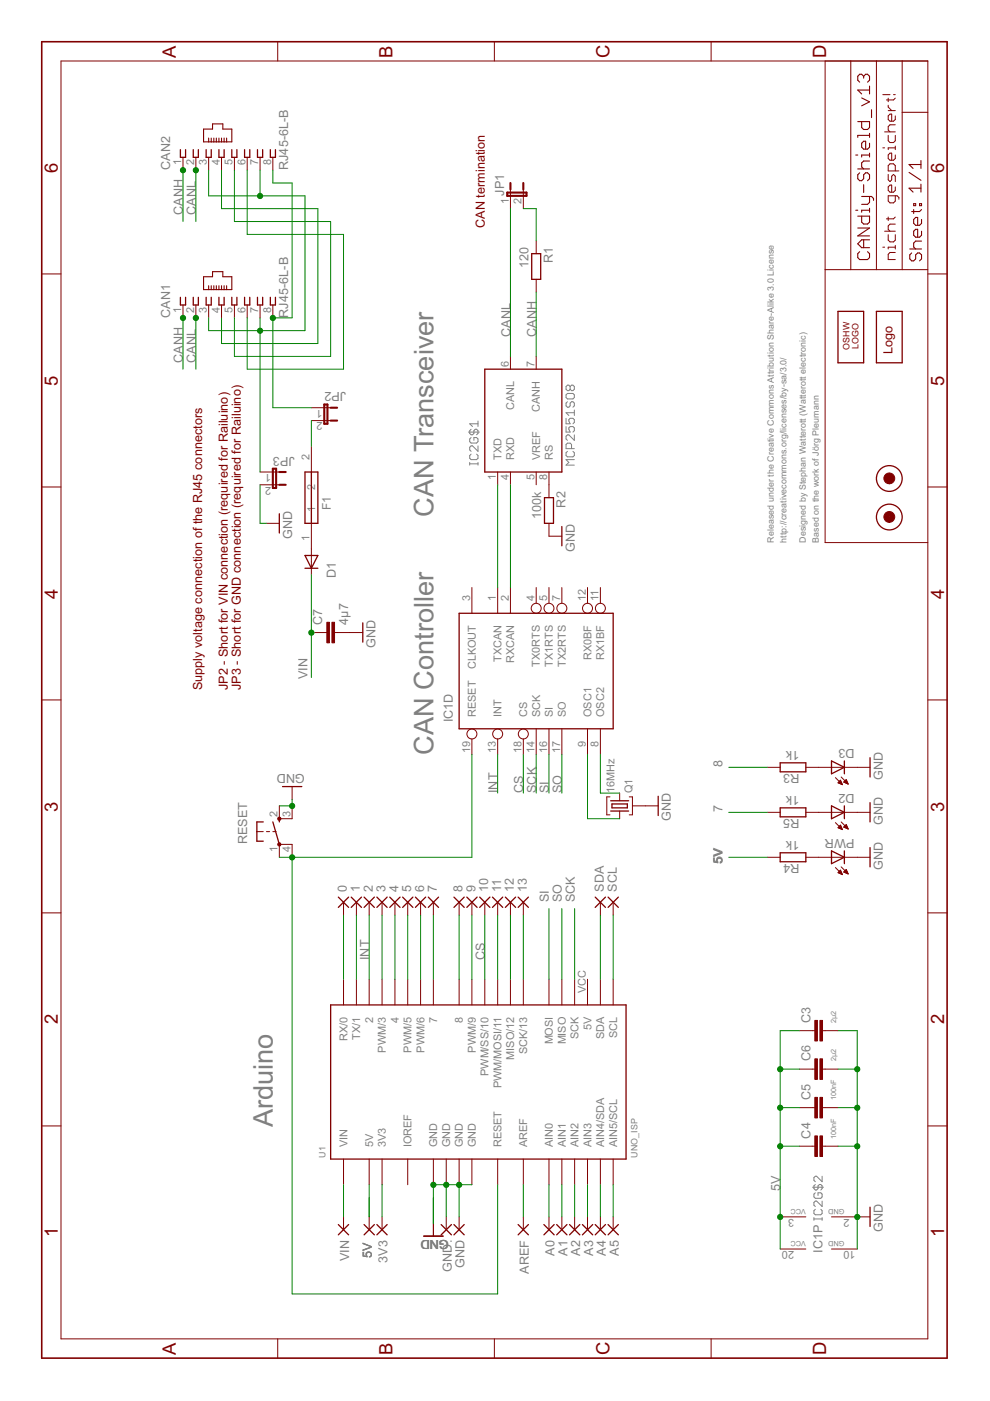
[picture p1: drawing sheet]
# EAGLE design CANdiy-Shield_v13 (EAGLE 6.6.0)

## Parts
0  1,6/0,8  [1,6/0,8]
1  1,6/0,8  [1,6/0,8]
2  1,6/0,8  [1,6/0,8]
3  1,6/0,8  [1,6/0,8]
3V3  1,6/0,8  [1,6/0,8]
4  1,6/0,8  [1,6/0,8]
5  1,6/0,8  [1,6/0,8]
5V  1,6/0,8  [1,6/0,8]
6  1,6/0,8  [1,6/0,8]
7  1,6/0,8  [1,6/0,8]
8  1,6/0,8  [1,6/0,8]
9  1,6/0,8  [1,6/0,8]
10  1,6/0,8  [1,6/0,8]
11  1,6/0,8  [1,6/0,8]
12  1,6/0,8  [1,6/0,8]
13  1,6/0,8  [1,6/0,8]
A0  1,6/0,8  [1,6/0,8]
A1  1,6/0,8  [1,6/0,8]
A2  1,6/0,8  [1,6/0,8]
A3  1,6/0,8  [1,6/0,8]
A4  1,6/0,8  [1,6/0,8]
A5  1,6/0,8  [1,6/0,8]
AREF  1,6/0,8  [1,6/0,8]
C3  2µ2  C-EUC0603  [C0603]
C4  100nF  C-EUC0603  [C0603]
C5  100nF  C-EUC0603  [C0603]
C6  2µ2  C-EUC0603  [C0603]
C7  4µ7  C-EUC1206  [C1206]
CAN1  RJ45-6L-B  [RJ45-NO-SHIELD]
CAN2  RJ45-6L-B  [RJ45-NO-SHIELD]
D1  CGRM4001-G  [SOD-123_MINI-SMA]
D2  LEDCHIPLED_0603  [CHIPLED_0603]
D3  LEDCHIPLED_0603  [CHIPLED_0603]
F1  F1  FUSE1812  [L1812]
GND  1,6/0,8  [1,6/0,8]
GND.  1,6/0,8  [1,6/0,8]
IC1  MCP2515ST  [TSSOP20]
IC2  MCP2551SO8  [SO08]
JP1  JP1E  [JP1]
JP2  JP1E  [JP1]
JP3  JP1E  [JP1]
LOGO2  OSHW_LOGO_6MILX0100-NT  [OSHW_6X100_NOTEXT]
PWR  LEDCHIPLED_0603  [CHIPLED_0603]
Q1  16MHz  SMD_OSC2  [SMD_OSC_35X15]
R1  120  R-EU_R0603  [R0603]
R2  100k  R-EU_R0603  [R0603]
R3  1k  R-EU_R0603  [R0603]
R4  1k  R-EU_R0603  [R0603]
R5  1k  R-EU_R0603  [R0603]
RESET  SW_SMDS  [SW_SMD4]
SCL  1,6/0,8  [1,6/0,8]
SDA  1,6/0,8  [1,6/0,8]
U1  UNO_ISP  [UNO_ISP]
U$1  WE-LOGO  [WE-LOGO]
VIN  1,6/0,8  [1,6/0,8]
X_1  PASS_1MM  [ROUND_1MM]
X_2  PASS_1MM  [ROUND_1MM]

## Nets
3V3: 3V3.1(P) U1.3V3
5V: 5V.1(P) C3.1 C4.1 C5.1 C6.1 IC1.20(P:VCC) IC2.3(VCC) R4.1 U1.5V
7: 7.1(P) R5.1 U1.7
8: 8.1(P) R3.1 U1.8
9: 9.1(P) U1.9(PWM/9)
CANH: CAN1.1 CAN2.1 IC2.7(CANH) R1.2
CANL: CAN1.2 CAN2.2 IC2.6(CANL) JP1.1
CS: 10.1(P) IC1.18(D:CS) U1.10(PWM/SS/10)
GND: C3.2 C4.2 C5.2 C6.2 C7.2 D2.C D3.C GND.1(P) GND..1(P) IC1.10(P:GND) IC2.2(GND) JP3.2 PWR.C Q1.GND R2.2 RESET.2(S) RESET.3(S1) U1.GND@1(GND) U1.GND@2(GND) U1.GND@3(GND) U1.GND@4(GND)
INT: 2.1(P) IC1.13(D:INT) U1.2
N$1: IC1.19(D:RESET) RESET.1(P) RESET.4(P1) U1.RST(RESET)
N$2: IC1.2(D:RXCAN) IC2.4(RXD)
N$3: IC1.1(D:TXCAN) IC2.1(TXD)
N$4: IC1.8(D:OSC2) Q1.2
N$5: IC1.9(D:OSC1) Q1.1
N$6: CAN1.8 CAN2.8 JP2.1
N$7: IC2.8(RS) R2.1
N$8: CAN1.3 CAN1.7 CAN2.3 CAN2.7 JP3.1
N$9: JP1.2 R1.1
N$18: SCL.1(P) U1.SCL
N$19: SDA.1(P) U1.SDA
N$21: D3.A R3.2
N$22: PWR.A R4.2
N$23: D2.A R5.2
N$86: 11.1(P) U1.11(PWM/MOSI/11)
N$87: 12.1(P) U1.12(MISO/12)
N$88: 13.1(P) U1.13(SCK/13)
N$98: 6.1(P) U1.6(PWM/6)
N$99: 5.1(P) U1.5(PWM/5)
N$100: 4.1(P) U1.4
N$101: 3.1(P) U1.3(PWM/3)
N$102: 1.1(P) U1.1(TX/1)
N$103: 0.1(P) U1.0(RX/0)
N$105: AREF.1(P) U1.AREF
N$106: A0.1(P) U1.AIN0
N$114: A1.1(P) U1.AIN1
N$115: A2.1(P) U1.AIN2
N$116: A3.1(P) U1.AIN3
N$117: A4.1(P) U1.AIN4(AIN4/SDA)
N$118: A5.1(P) U1.AIN5(AIN5/SCL)
N$120: D1.A F1.1
N$121: F1.2 JP2.2
N$199: CAN1.4 CAN2.4
N$200: CAN1.5 CAN2.5
N$201: CAN1.6 CAN2.6
SCK: IC1.14(D:SCK) U1.SCK
SI: IC1.16(D:SI) U1.MOSI
SO: IC1.17(D:SO) U1.MISO
VIN: C7.1 D1.C U1.VIN VIN.1(P)
Unconnected: IC1.3(D:CLKOUT) IC1.4(D:TX0RTS) IC1.5(D:TX1RTS) IC1.7(D:TX2RTS) IC1.11(D:RX1BF) IC1.12(D:RX0BF) IC2.5(VREF) U1.VCC(5V)

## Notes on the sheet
- Supply voltage connection of the RJ45 connectors
- JP2 - Short for VIN connection (required for Railuino)
- JP3 - Short for GND connection (required for Railuino)
- Arduino
- F1
- CAN Controller | CAN Transceiver
- CAN termination
- Released under the Creative Commons Attribution Share-Alike License
- http://creativecommons.org/licenses/by-sa/4.0/
- Designed by Stephan Watterott (Watterott electronic)
- Based on the work of Jörg Pleumann

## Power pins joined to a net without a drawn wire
IOREF: U1.IOREF
